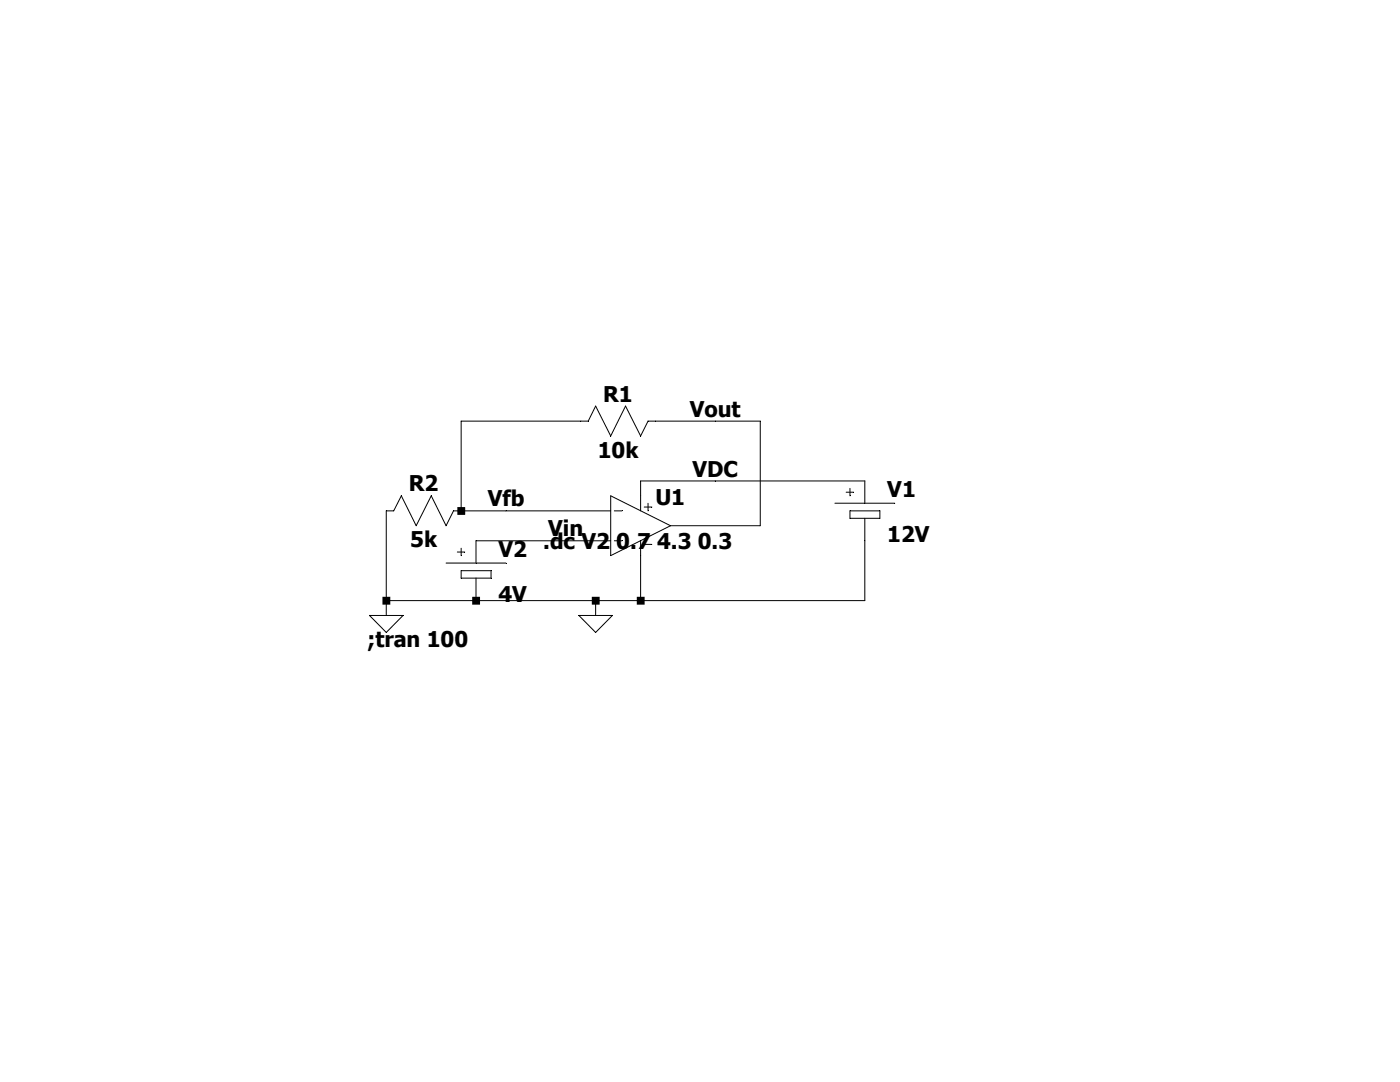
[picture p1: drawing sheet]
Version 4
SHEET 1 880 680
WIRE 192 16 64 16
WIRE 336 16 272 16
WIRE 384 16 336 16
WIRE 336 80 256 80
WIRE 496 80 336 80
WIRE 256 96 256 80
WIRE 64 112 64 16
WIRE 112 112 64 112
WIRE 224 112 112 112
WIRE 384 128 384 16
WIRE 384 128 288 128
WIRE 176 144 80 144
WIRE 224 144 176 144
WIRE -16 208 -16 112
WIRE 80 208 -16 208
WIRE 208 208 80 208
WIRE 256 208 256 160
WIRE 256 208 208 208
WIRE 496 208 496 144
WIRE 496 208 256 208
WIRE -16 224 -16 208
WIRE 208 224 208 208
FLAG -16 224 0
FLAG 208 224 0
FLAG 336 80 VDC
FLAG 112 112 Vfb
FLAG 336 16 Vout
FLAG 176 144 Vin
SYMBOL OpAmps\\UniversalOpAmp1 256 128 R0
SYMATTR InstName U1
SYMBOL res 288 0 R90
WINDOW 0 0 56 VBottom 2
WINDOW 3 32 56 VTop 2
SYMATTR InstName R1
SYMATTR Value 10k
SYMBOL res 80 96 R90
WINDOW 0 0 56 VBottom 2
WINDOW 3 32 56 VTop 2
SYMATTR InstName R2
SYMATTR Value 5k
SYMBOL Misc\\cell 496 80 R0
WINDOW 123 0 0 Left 0
WINDOW 39 0 0 Left 0
SYMATTR InstName V1
SYMATTR Value 12V
SYMBOL Misc\\cell 80 144 R0
WINDOW 123 0 0 Left 0
WINDOW 39 0 0 Left 0
SYMATTR InstName V2
SYMATTR Value 4V
TEXT -36 248 Left 2 !;tran 100
TEXT 152 144 Left 2 !.dc V2 0.7 4.3 0.3
